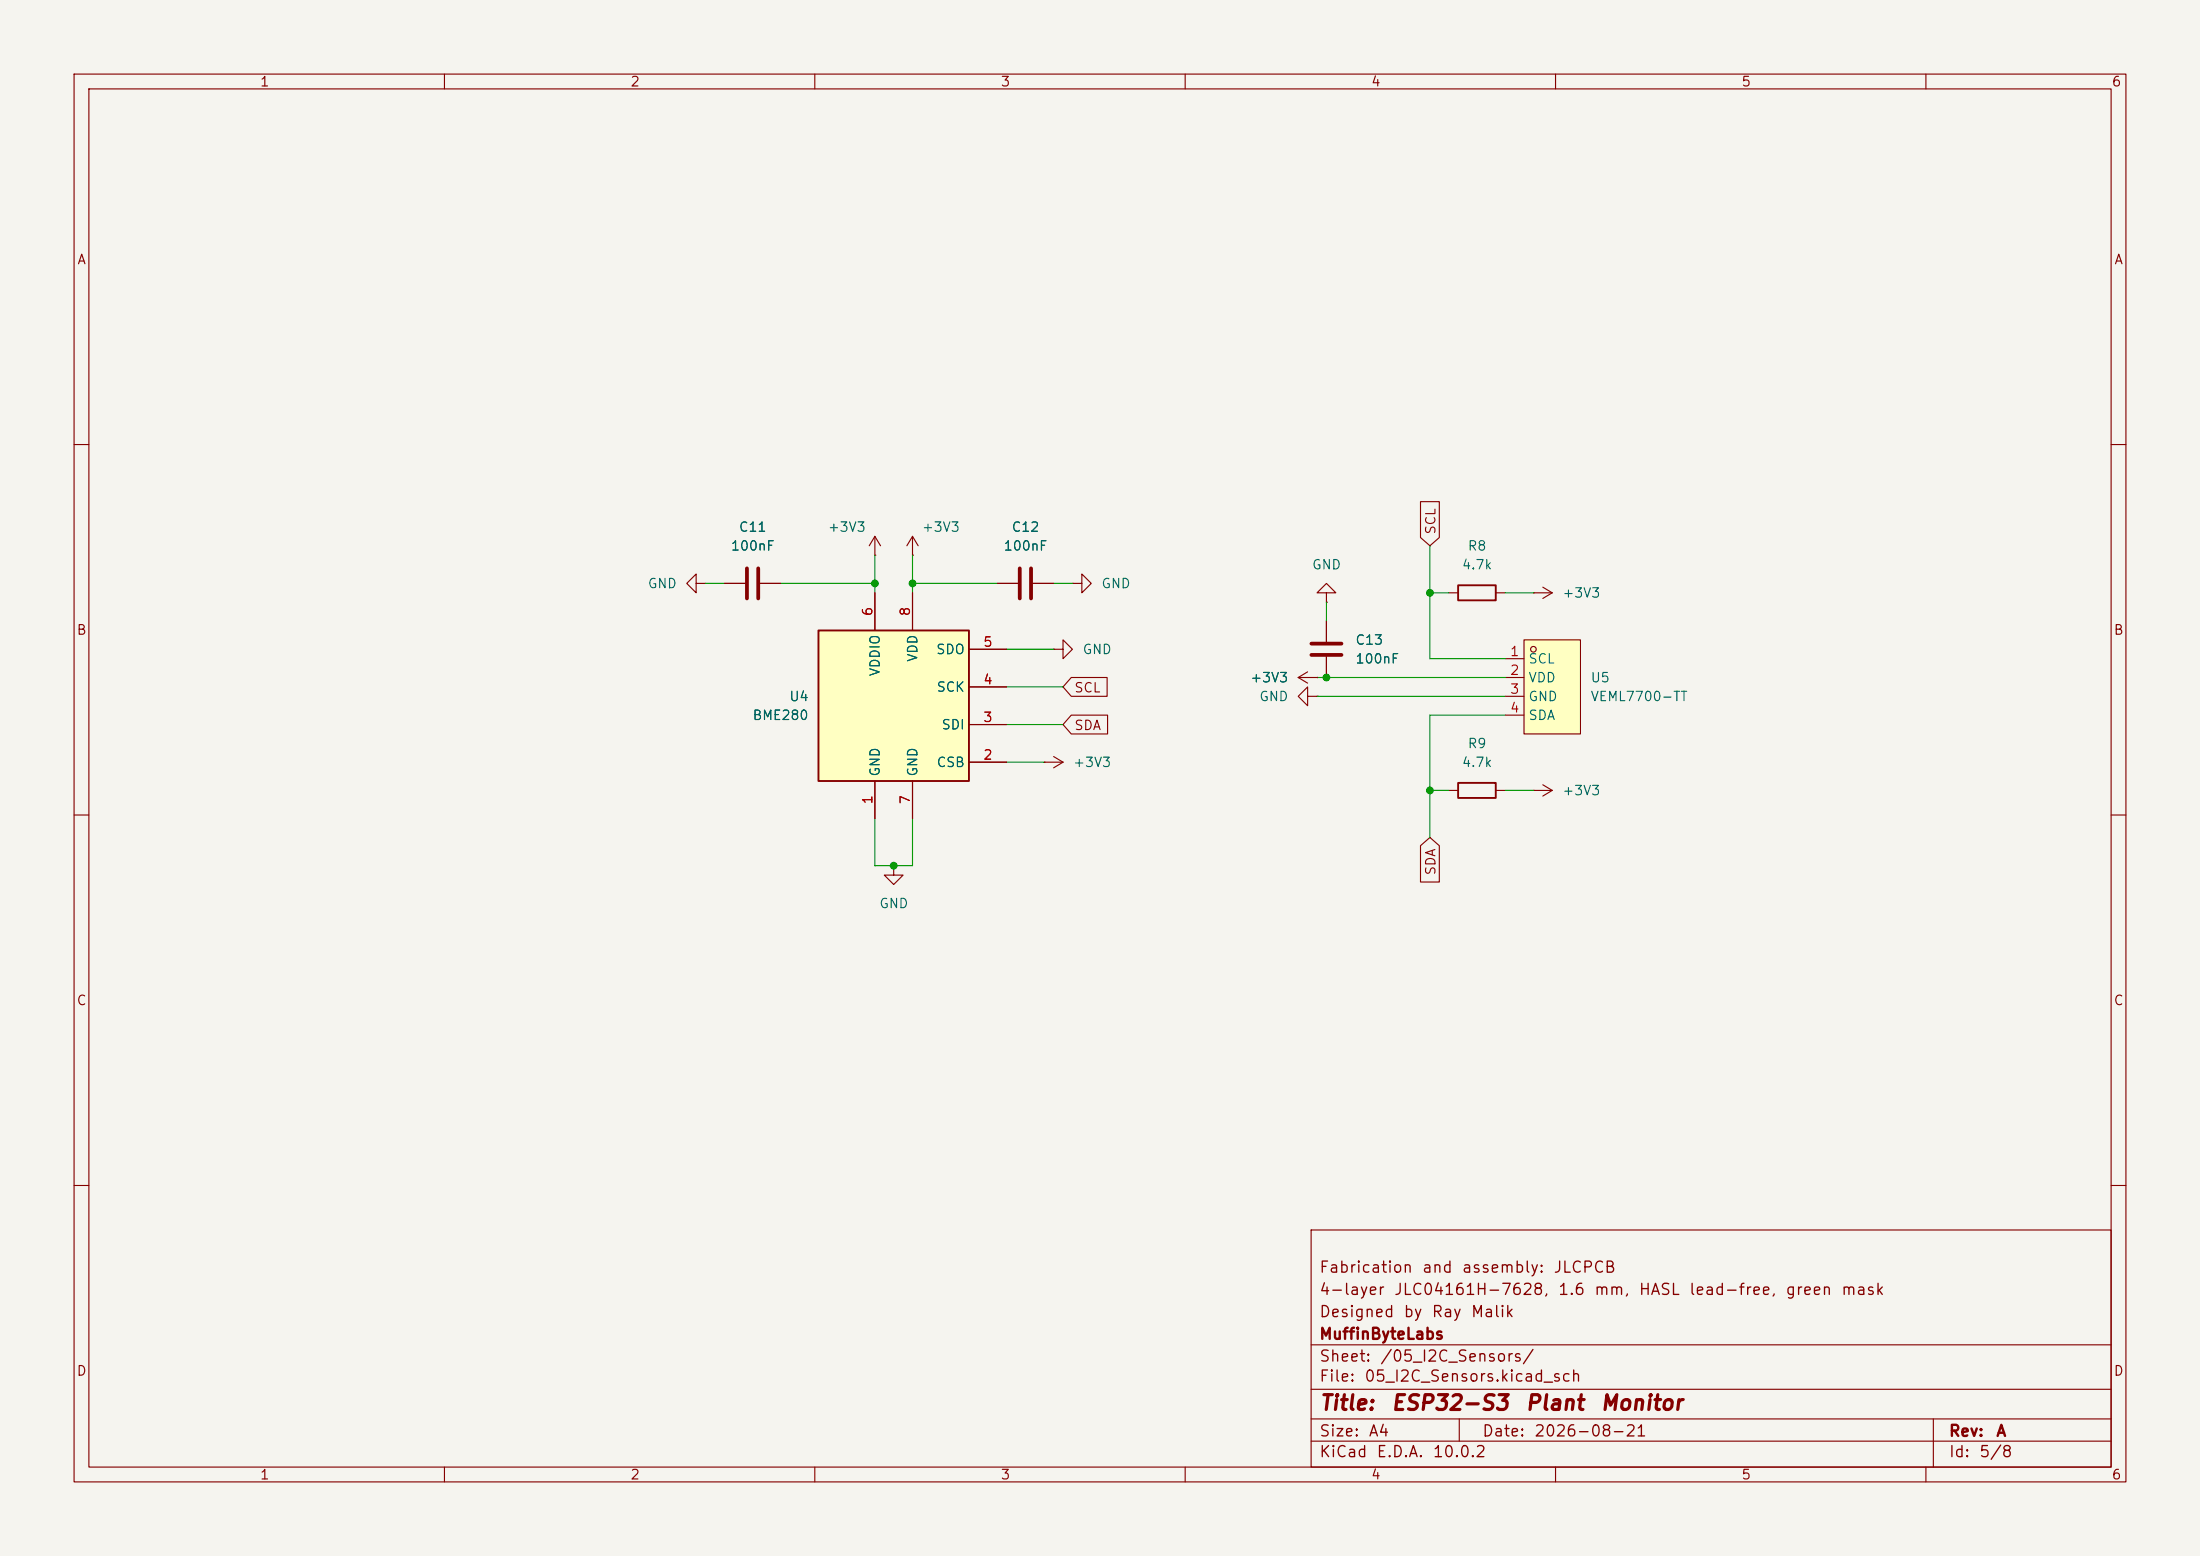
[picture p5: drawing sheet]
(kicad_sch
 (version 20260306)
 (generator "eeschema")
 (generator_version "10.0")
 (paper "A4")
 (title_block
  (title "ESP32-S3 Plant Monitor")
  (date "2026-08-21")
  (rev "A")
  (company "MuffinByteLabs")
  (comment 1 "Designed by Ray Malik")
  (comment 2 "4-layer JLC04161H-7628, 1.6 mm, HASL lead-free, green mask")
  (comment 3 "Fabrication and assembly: JLCPCB"))
 (lib_symbols
  (symbol "Device:C"
   (pin_numbers (hide yes))
   (pin_names
    (offset 0.254)) (exclude_from_sim no) (in_bom yes) (on_board yes)
   (in_pos_files yes)
   (duplicate_pin_numbers_are_jumpers no)
   (property "Reference" "C" (at 0.635 2.54 0) (show_name no) (do_not_autoplace no) (effects (font (size 1.27 1.27)) (justify left)))
   (property "Value" "C" (at 0.635 -2.54 0) (show_name no) (do_not_autoplace no) (effects (font (size 1.27 1.27)) (justify left)))
   (property "Footprint" "" (at 0.9652 -3.81 0) (show_name no) (do_not_autoplace no) (hide yes) (effects (font (size 1.27 1.27))))
   (property "Datasheet" "" (at 0 0 0) (show_name no) (do_not_autoplace no) (hide yes) (effects (font (size 1.27 1.27))))
   (property "Description" "Unpolarized capacitor" (at 0 0 0) (show_name no) (do_not_autoplace no) (hide yes) (effects (font (size 1.27 1.27))))
   (symbol "C_0_1"
    (polyline (pts (xy -2.032 0.762) (xy 2.032 0.762)) (stroke (width 0.508) (type default)) (fill (type none)))
    (polyline (pts (xy -2.032 -0.762) (xy 2.032 -0.762)) (stroke (width 0.508) (type default)) (fill (type none))))
   (symbol "C_1_1"
    (pin passive line (at 0 3.81 270) (length 2.794) (name "" (effects (font (size 1.27 1.27)))) (number "1" (effects (font (size 1.27 1.27)))))
    (pin passive line (at 0 -3.81 90) (length 2.794) (name "" (effects (font (size 1.27 1.27)))) (number "2" (effects (font (size 1.27 1.27))))))
   (embedded_fonts no))
  (symbol "Device:R"
   (pin_numbers (hide yes))
   (pin_names
    (offset 0)) (exclude_from_sim no) (in_bom yes) (on_board yes)
   (in_pos_files yes)
   (duplicate_pin_numbers_are_jumpers no)
   (property "Reference" "R" (at 2.032 0 90) (show_name no) (do_not_autoplace no) (effects (font (size 1.27 1.27))))
   (property "Value" "R" (at 0 0 90) (show_name no) (do_not_autoplace no) (effects (font (size 1.27 1.27))))
   (property "Footprint" "" (at -1.778 0 90) (show_name no) (do_not_autoplace no) (hide yes) (effects (font (size 1.27 1.27))))
   (property "Datasheet" "" (at 0 0 0) (show_name no) (do_not_autoplace no) (hide yes) (effects (font (size 1.27 1.27))))
   (property "Description" "Resistor" (at 0 0 0) (show_name no) (do_not_autoplace no) (hide yes) (effects (font (size 1.27 1.27))))
   (symbol "R_0_1"
    (rectangle (start -1.016 -2.54) (end 1.016 2.54) (stroke (width 0.254) (type default)) (fill (type none))))
   (symbol "R_1_1"
    (pin passive line (at 0 3.81 270) (length 1.27) (name "" (effects (font (size 1.27 1.27)))) (number "1" (effects (font (size 1.27 1.27)))))
    (pin passive line (at 0 -3.81 90) (length 1.27) (name "" (effects (font (size 1.27 1.27)))) (number "2" (effects (font (size 1.27 1.27))))))
   (embedded_fonts no))
  (symbol "PlantMonitor_JLC:VEML7700-TT" (exclude_from_sim no) (in_bom yes) (on_board yes)
   (in_pos_files yes)
   (duplicate_pin_numbers_are_jumpers no)
   (property "Reference" "U6" (at 6.35 1.2701 0) (show_name no) (do_not_autoplace no) (effects (font (size 1.27 1.27)) (justify left)))
   (property "Value" "VEML7700-TT" (at 6.35 -1.2699 0) (show_name no) (do_not_autoplace no) (effects (font (size 1.27 1.27)) (justify left)))
   (property "Footprint" "PlantMonitor_JLC:SENSOR-SMD_EML7700-TT" (at 0 -11.43 0) (show_name no) (do_not_autoplace no) (hide yes) (effects (font (size 1.27 1.27))))
   (property "Datasheet" "https://www.lcsc.com/datasheet/C1850416.pdf" (at 0 -13.97 0) (show_name no) (do_not_autoplace no) (hide yes) (effects (font (size 1.27 1.27))))
   (property "Description" "" (at 0 0 0) (show_name no) (do_not_autoplace no) (hide yes) (effects (font (size 1.27 1.27))))
   (property "Manufacturer" "VISHAY(威世)" (at 0 -16.51 0) (show_name no) (do_not_autoplace no) (hide yes) (effects (font (size 1.27 1.27))))
   (property "MPN" "VEML7700-TT" (at 0 -19.05 0) (show_name no) (do_not_autoplace no) (hide yes) (effects (font (size 1.27 1.27))))
   (property "LCSC Part" "C1850416" (at 0 -21.59 0) (show_name no) (do_not_autoplace no) (hide yes) (effects (font (size 1.27 1.27))))
   (symbol "VEML7700-TT_0_1"
    (rectangle (start -2.54 6.35) (end 5.08 -6.35) (stroke (width 0) (type default)) (fill (type background)))
    (circle (center -1.27 5.08) (radius 0.38) (stroke (width 0) (type default)) (fill (type none)))
    (pin bidirectional line (at -5.08 3.81 0) (length 2.54) (name "SCL" (effects (font (size 1.27 1.27)))) (number "1" (effects (font (size 1.27 1.27)))))
    (pin input line (at -5.08 1.27 0) (length 2.54) (name "VDD" (effects (font (size 1.27 1.27)))) (number "2" (effects (font (size 1.27 1.27)))))
    (pin input line (at -5.08 -1.27 0) (length 2.54) (name "GND" (effects (font (size 1.27 1.27)))) (number "3" (effects (font (size 1.27 1.27)))))
    (pin bidirectional line (at -5.08 -3.81 0) (length 2.54) (name "SDA" (effects (font (size 1.27 1.27)))) (number "4" (effects (font (size 1.27 1.27))))))
   (embedded_fonts no))
  (symbol "Sensor:BME280" (exclude_from_sim no) (in_bom yes) (on_board yes)
   (in_pos_files yes)
   (duplicate_pin_numbers_are_jumpers no)
   (property "Reference" "U" (at -8.89 11.43 0) (show_name no) (do_not_autoplace no) (effects (font (size 1.27 1.27))))
   (property "Value" "BME280" (at 7.62 11.43 0) (show_name no) (do_not_autoplace no) (effects (font (size 1.27 1.27))))
   (property "Footprint" "Package_LGA:Bosch_LGA-8_2.5x2.5mm_P0.65mm_ClockwisePinNumbering" (at 38.1 -11.43 0) (show_name no) (do_not_autoplace no) (hide yes) (effects (font (size 1.27 1.27))))
   (property "Datasheet" "https://www.bosch-sensortec.com/media/boschsensortec/downloads/datasheets/bst-bme280-ds002.pdf" (at 0 -5.08 0) (show_name no) (do_not_autoplace no) (hide yes) (effects (font (size 1.27 1.27))))
   (property "Description" "3-in-1 sensor, humidity, pressure, temperature, I2C and SPI interface, 1.71-3.6V, LGA-8" (at 0 0 0) (show_name no) (do_not_autoplace no) (hide yes) (effects (font (size 1.27 1.27))))
   (symbol "BME280_0_1"
    (rectangle (start -10.16 10.16) (end 10.16 -10.16) (stroke (width 0.254) (type default)) (fill (type background))))
   (symbol "BME280_1_1"
    (pin power_in line (at -2.54 -15.24 90) (length 5.08) (name "GND" (effects (font (size 1.27 1.27)))) (number "1" (effects (font (size 1.27 1.27)))))
    (pin input line (at 15.24 -7.62 180) (length 5.08) (name "CSB" (effects (font (size 1.27 1.27)))) (number "2" (effects (font (size 1.27 1.27)))))
    (pin bidirectional line (at 15.24 -2.54 180) (length 5.08) (name "SDI" (effects (font (size 1.27 1.27)))) (number "3" (effects (font (size 1.27 1.27)))))
    (pin input line (at 15.24 2.54 180) (length 5.08) (name "SCK" (effects (font (size 1.27 1.27)))) (number "4" (effects (font (size 1.27 1.27)))))
    (pin bidirectional line (at 15.24 7.62 180) (length 5.08) (name "SDO" (effects (font (size 1.27 1.27)))) (number "5" (effects (font (size 1.27 1.27)))))
    (pin power_in line (at -2.54 15.24 270) (length 5.08) (name "VDDIO" (effects (font (size 1.27 1.27)))) (number "6" (effects (font (size 1.27 1.27)))))
    (pin power_in line (at 2.54 -15.24 90) (length 5.08) (name "GND" (effects (font (size 1.27 1.27)))) (number "7" (effects (font (size 1.27 1.27)))))
    (pin power_in line (at 2.54 15.24 270) (length 5.08) (name "VDD" (effects (font (size 1.27 1.27)))) (number "8" (effects (font (size 1.27 1.27))))))
   (embedded_fonts no))
  (symbol "power:+3V3"
   (power global)
   (pin_numbers (hide yes))
   (pin_names
    (offset 0) (hide yes)) (exclude_from_sim no) (in_bom yes) (on_board yes)
   (in_pos_files yes)
   (duplicate_pin_numbers_are_jumpers no)
   (property "Reference" "#PWR" (at 0 -3.81 0) (show_name no) (do_not_autoplace no) (hide yes) (effects (font (size 1.27 1.27))))
   (property "Value" "+3V3" (at 0 3.556 0) (show_name no) (do_not_autoplace no) (effects (font (size 1.27 1.27))))
   (property "Footprint" "" (at 0 0 0) (show_name no) (do_not_autoplace no) (hide yes) (effects (font (size 1.27 1.27))))
   (property "Datasheet" "" (at 0 0 0) (show_name no) (do_not_autoplace no) (hide yes) (effects (font (size 1.27 1.27))))
   (property "Description" "Power symbol creates a global label with name \"+3V3\"" (at 0 0 0) (show_name no) (do_not_autoplace no) (hide yes) (effects (font (size 1.27 1.27))))
   (symbol "+3V3_0_1"
    (polyline (pts (xy -0.762 1.27) (xy 0 2.54)) (stroke (width 0) (type default)) (fill (type none)))
    (polyline (pts (xy 0 2.54) (xy 0.762 1.27)) (stroke (width 0) (type default)) (fill (type none)))
    (polyline (pts (xy 0 0) (xy 0 2.54)) (stroke (width 0) (type default)) (fill (type none))))
   (symbol "+3V3_1_1"
    (pin power_in line (at 0 0 90) (length 0) (name "" (effects (font (size 1.27 1.27)))) (number "1" (effects (font (size 1.27 1.27))))))
   (embedded_fonts no))
  (symbol "power:GND"
   (power global)
   (pin_numbers (hide yes))
   (pin_names
    (offset 0) (hide yes)) (exclude_from_sim no) (in_bom yes) (on_board yes)
   (in_pos_files yes)
   (duplicate_pin_numbers_are_jumpers no)
   (property "Reference" "#PWR" (at 0 -6.35 0) (show_name no) (do_not_autoplace no) (hide yes) (effects (font (size 1.27 1.27))))
   (property "Value" "GND" (at 0 -3.81 0) (show_name no) (do_not_autoplace no) (effects (font (size 1.27 1.27))))
   (property "Footprint" "" (at 0 0 0) (show_name no) (do_not_autoplace no) (hide yes) (effects (font (size 1.27 1.27))))
   (property "Datasheet" "" (at 0 0 0) (show_name no) (do_not_autoplace no) (hide yes) (effects (font (size 1.27 1.27))))
   (property "Description" "Power symbol creates a global label with name \"GND\" , ground" (at 0 0 0) (show_name no) (do_not_autoplace no) (hide yes) (effects (font (size 1.27 1.27))))
   (symbol "GND_0_1"
    (polyline (pts (xy 0 0) (xy 0 -1.27) (xy 1.27 -1.27) (xy 0 -2.54) (xy -1.27 -1.27) (xy 0 -1.27)) (stroke (width 0) (type default)) (fill (type none))))
   (symbol "GND_1_1"
    (pin power_in line (at 0 0 270) (length 0) (name "" (effects (font (size 1.27 1.27)))) (number "1" (effects (font (size 1.27 1.27))))))
   (embedded_fonts no)))
 (junction
  (at 120.65 116.84)
  (diameter 0)
  (color 0 0 0 0))
 (junction
  (at 118.11 78.74)
  (diameter 0)
  (color 0 0 0 0))
 (junction
  (at 193.04 106.68)
  (diameter 0)
  (color 0 0 0 0))
 (junction
  (at 179.07 91.44)
  (diameter 0)
  (color 0 0 0 0))
 (junction
  (at 193.04 80.01)
  (diameter 0)
  (color 0 0 0 0))
 (junction
  (at 123.19 78.74)
  (diameter 0)
  (color 0 0 0 0))
 (wire
  (pts (xy 123.19 110.49) (xy 123.19 116.84))
  (stroke (width 0) (type default)))
 (wire
  (pts (xy 179.07 91.44) (xy 203.2 91.44))
  (stroke (width 0) (type default)))
 (wire
  (pts (xy 118.11 116.84) (xy 120.65 116.84))
  (stroke (width 0) (type default)))
 (wire
  (pts (xy 203.2 106.68) (xy 207.01 106.68))
  (stroke (width 0) (type default)))
 (wire
  (pts (xy 118.11 110.49) (xy 118.11 116.84))
  (stroke (width 0) (type default)))
 (wire
  (pts (xy 203.2 80.01) (xy 207.01 80.01))
  (stroke (width 0) (type default)))
 (wire
  (pts (xy 135.89 97.79) (xy 143.51 97.79))
  (stroke (width 0) (type default)))
 (wire
  (pts (xy 118.11 80.01) (xy 118.11 78.74))
  (stroke (width 0) (type default)))
 (wire
  (pts (xy 193.04 106.68) (xy 195.58 106.68))
  (stroke (width 0) (type default)))
 (wire
  (pts (xy 203.2 88.9) (xy 193.04 88.9))
  (stroke (width 0) (type default)))
 (wire
  (pts (xy 135.89 92.71) (xy 143.51 92.71))
  (stroke (width 0) (type default)))
 (wire
  (pts (xy 179.07 81.28) (xy 179.07 83.82))
  (stroke (width 0) (type default)))
 (wire
  (pts (xy 123.19 78.74) (xy 123.19 74.93))
  (stroke (width 0) (type default)))
 (wire
  (pts (xy 123.19 80.01) (xy 123.19 78.74))
  (stroke (width 0) (type default)))
 (wire
  (pts (xy 193.04 80.01) (xy 195.58 80.01))
  (stroke (width 0) (type default)))
 (wire
  (pts (xy 105.41 78.74) (xy 118.11 78.74))
  (stroke (width 0) (type default)))
 (wire
  (pts (xy 134.62 78.74) (xy 123.19 78.74))
  (stroke (width 0) (type default)))
 (wire
  (pts (xy 193.04 73.66) (xy 193.04 80.01))
  (stroke (width 0) (type default)))
 (wire
  (pts (xy 193.04 96.52) (xy 193.04 106.68))
  (stroke (width 0) (type default)))
 (wire
  (pts (xy 177.8 91.44) (xy 179.07 91.44))
  (stroke (width 0) (type default)))
 (wire
  (pts (xy 120.65 116.84) (xy 123.19 116.84))
  (stroke (width 0) (type default)))
 (wire
  (pts (xy 177.8 93.98) (xy 203.2 93.98))
  (stroke (width 0) (type default)))
 (wire
  (pts (xy 95.25 78.74) (xy 97.79 78.74))
  (stroke (width 0) (type default)))
 (wire
  (pts (xy 135.89 102.87) (xy 140.97 102.87))
  (stroke (width 0) (type default)))
 (wire
  (pts (xy 193.04 80.01) (xy 193.04 88.9))
  (stroke (width 0) (type default)))
 (wire
  (pts (xy 144.78 78.74) (xy 142.24 78.74))
  (stroke (width 0) (type default)))
 (wire
  (pts (xy 135.89 87.63) (xy 142.24 87.63))
  (stroke (width 0) (type default)))
 (wire
  (pts (xy 118.11 78.74) (xy 118.11 74.93))
  (stroke (width 0) (type default)))
 (wire
  (pts (xy 193.04 106.68) (xy 193.04 113.03))
  (stroke (width 0) (type default)))
 (wire
  (pts (xy 203.2 96.52) (xy 193.04 96.52))
  (stroke (width 0) (type default)))
 (global_label "SDA"
  (shape input)
  (at 193.04 113.03 270)
  (fields_autoplaced yes)
  (effects (font (size 1.27 1.27)) (justify right))
  (property "Intersheetrefs" "${INTERSHEET_REFS}" (at 193.04 119.5833 90) (hide yes) (show_name no) (do_not_autoplace no) (effects (font (size 1.27 1.27)) (justify right))))
 (global_label "SDA"
  (shape input)
  (at 143.51 97.79 0)
  (fields_autoplaced yes)
  (effects (font (size 1.27 1.27)) (justify left))
  (property "Intersheetrefs" "${INTERSHEET_REFS}" (at 150.0633 97.79 0) (hide yes) (show_name no) (do_not_autoplace no) (effects (font (size 1.27 1.27)) (justify left))))
 (global_label "SCL"
  (shape input)
  (at 143.51 92.71 0)
  (fields_autoplaced yes)
  (effects (font (size 1.27 1.27)) (justify left))
  (property "Intersheetrefs" "${INTERSHEET_REFS}" (at 150.0028 92.71 0) (hide yes) (show_name no) (do_not_autoplace no) (effects (font (size 1.27 1.27)) (justify left))))
 (global_label "SCL"
  (shape input)
  (at 193.04 73.66 90)
  (fields_autoplaced yes)
  (effects (font (size 1.27 1.27)) (justify left))
  (property "Intersheetrefs" "${INTERSHEET_REFS}" (at 193.04 67.1672 90) (hide yes) (show_name no) (do_not_autoplace no) (effects (font (size 1.27 1.27)) (justify left))))
 (symbol
  (lib_id "power:GND")
  (at 95.25 78.74 270)
  (unit 1)
  (body_style 1)
  (exclude_from_sim no)
  (in_bom yes)
  (on_board yes)
  (in_pos_files yes)
  (dnp no)
  (fields_autoplaced yes)
  (property "Reference" "#PWR023" (at 88.9 78.74 0) (hide yes) (show_name no) (do_not_autoplace no) (effects (font (size 1.27 1.27))))
  (property "Value" "GND" (at 91.44 78.7399 90) (show_name no) (do_not_autoplace no) (effects (font (size 1.27 1.27)) (justify right)))
  (property "Footprint" "" (at 95.25 78.74 0) (hide yes) (show_name no) (do_not_autoplace no) (effects (font (size 1.27 1.27))))
  (property "Datasheet" "" (at 95.25 78.74 0) (hide yes) (show_name no) (do_not_autoplace no) (effects (font (size 1.27 1.27))))
  (property "Description" "Power symbol creates a global label with name \"GND\" , ground" (at 95.25 78.74 0) (hide yes) (show_name no) (do_not_autoplace no) (effects (font (size 1.27 1.27))))
  (pin "1"))
 (symbol
  (lib_id "power:+3V3")
  (at 123.19 74.93 0)
  (unit 1)
  (body_style 1)
  (exclude_from_sim no)
  (in_bom yes)
  (on_board yes)
  (in_pos_files yes)
  (dnp no)
  (property "Reference" "#PWR026" (at 123.19 78.74 0) (hide yes) (show_name no) (do_not_autoplace no) (effects (font (size 1.27 1.27))))
  (property "Value" "+3V3" (at 127 71.12 0) (show_name no) (do_not_autoplace no) (effects (font (size 1.27 1.27))))
  (property "Footprint" "" (at 123.19 74.93 0) (hide yes) (show_name no) (do_not_autoplace no) (effects (font (size 1.27 1.27))))
  (property "Datasheet" "" (at 123.19 74.93 0) (hide yes) (show_name no) (do_not_autoplace no) (effects (font (size 1.27 1.27))))
  (property "Description" "Power symbol creates a global label with name \"+3V3\"" (at 123.19 74.93 0) (hide yes) (show_name no) (do_not_autoplace no) (effects (font (size 1.27 1.27))))
  (pin "1"))
 (symbol
  (lib_id "power:GND")
  (at 177.8 93.98 270)
  (unit 1)
  (body_style 1)
  (exclude_from_sim no)
  (in_bom yes)
  (on_board yes)
  (in_pos_files yes)
  (dnp no)
  (fields_autoplaced yes)
  (property "Reference" "#PWR031" (at 171.45 93.98 0) (hide yes) (show_name no) (do_not_autoplace no) (effects (font (size 1.27 1.27))))
  (property "Value" "GND" (at 173.99 93.9799 90) (show_name no) (do_not_autoplace no) (effects (font (size 1.27 1.27)) (justify right)))
  (property "Footprint" "" (at 177.8 93.98 0) (hide yes) (show_name no) (do_not_autoplace no) (effects (font (size 1.27 1.27))))
  (property "Datasheet" "" (at 177.8 93.98 0) (hide yes) (show_name no) (do_not_autoplace no) (effects (font (size 1.27 1.27))))
  (property "Description" "Power symbol creates a global label with name \"GND\" , ground" (at 177.8 93.98 0) (hide yes) (show_name no) (do_not_autoplace no) (effects (font (size 1.27 1.27))))
  (pin "1"))
 (symbol
  (lib_id "Device:R")
  (at 199.39 106.68 90)
  (unit 1)
  (body_style 1)
  (exclude_from_sim no)
  (in_bom yes)
  (on_board yes)
  (in_pos_files yes)
  (dnp no)
  (fields_autoplaced yes)
  (property "Reference" "R9" (at 199.39 100.33 90) (show_name no) (do_not_autoplace no) (effects (font (size 1.27 1.27))))
  (property "Value" "4.7k" (at 199.39 102.87 90) (show_name no) (do_not_autoplace no) (effects (font (size 1.27 1.27))))
  (property "Footprint" "Resistor_SMD:R_0603_1608Metric" (at 199.39 108.458 90) (hide yes) (show_name no) (do_not_autoplace no) (effects (font (size 1.27 1.27))))
  (property "Datasheet" "" (at 199.39 106.68 0) (hide yes) (show_name no) (do_not_autoplace no) (effects (font (size 1.27 1.27))))
  (property "Description" "Resistor" (at 199.39 106.68 0) (hide yes) (show_name no) (do_not_autoplace no) (effects (font (size 1.27 1.27))))
  (property "LCSC Part" "C23162" (at 199.39 106.68 90) (hide yes) (show_name no) (do_not_autoplace no) (effects (font (size 1.27 1.27))))
  (pin "2")
  (pin "1"))
 (symbol
  (lib_id "Device:C")
  (at 101.6 78.74 90)
  (unit 1)
  (body_style 1)
  (exclude_from_sim no)
  (in_bom yes)
  (on_board yes)
  (in_pos_files yes)
  (dnp no)
  (fields_autoplaced yes)
  (property "Reference" "C11" (at 101.6 71.12 90) (show_name no) (do_not_autoplace no) (effects (font (size 1.27 1.27))))
  (property "Value" "100nF" (at 101.6 73.66 90) (show_name no) (do_not_autoplace no) (effects (font (size 1.27 1.27))))
  (property "Footprint" "Capacitor_SMD:C_0603_1608Metric" (at 105.41 77.7748 0) (hide yes) (show_name no) (do_not_autoplace no) (effects (font (size 1.27 1.27))))
  (property "Datasheet" "" (at 101.6 78.74 0) (hide yes) (show_name no) (do_not_autoplace no) (effects (font (size 1.27 1.27))))
  (property "Description" "Unpolarized capacitor" (at 101.6 78.74 0) (hide yes) (show_name no) (do_not_autoplace no) (effects (font (size 1.27 1.27))))
  (property "LCSC Part" "C14663" (at 101.6 78.74 90) (hide yes) (show_name no) (do_not_autoplace no) (effects (font (size 1.27 1.27))))
  (pin "2")
  (pin "1"))
 (symbol
  (lib_id "power:+3V3")
  (at 140.97 102.87 270)
  (unit 1)
  (body_style 1)
  (exclude_from_sim no)
  (in_bom yes)
  (on_board yes)
  (in_pos_files yes)
  (dnp no)
  (fields_autoplaced yes)
  (property "Reference" "#PWR027" (at 137.16 102.87 0) (hide yes) (show_name no) (do_not_autoplace no) (effects (font (size 1.27 1.27))))
  (property "Value" "+3V3" (at 144.78 102.8699 90) (show_name no) (do_not_autoplace no) (effects (font (size 1.27 1.27)) (justify left)))
  (property "Footprint" "" (at 140.97 102.87 0) (hide yes) (show_name no) (do_not_autoplace no) (effects (font (size 1.27 1.27))))
  (property "Datasheet" "" (at 140.97 102.87 0) (hide yes) (show_name no) (do_not_autoplace no) (effects (font (size 1.27 1.27))))
  (property "Description" "Power symbol creates a global label with name \"+3V3\"" (at 140.97 102.87 0) (hide yes) (show_name no) (do_not_autoplace no) (effects (font (size 1.27 1.27))))
  (pin "1"))
 (symbol
  (lib_id "PlantMonitor_JLC:VEML7700-TT")
  (at 208.28 92.71 0)
  (unit 1)
  (body_style 1)
  (exclude_from_sim no)
  (in_bom yes)
  (on_board yes)
  (in_pos_files yes)
  (dnp no)
  (fields_autoplaced yes)
  (property "Reference" "U5" (at 214.63 91.4399 0) (show_name no) (do_not_autoplace no) (effects (font (size 1.27 1.27)) (justify left)))
  (property "Value" "VEML7700-TT" (at 214.63 93.9799 0) (show_name no) (do_not_autoplace no) (effects (font (size 1.27 1.27)) (justify left)))
  (property "Footprint" "PlantMonitor_JLC:SENSOR-SMD_EML7700-TT" (at 208.28 104.14 0) (hide yes) (show_name no) (do_not_autoplace no) (effects (font (size 1.27 1.27))))
  (property "Datasheet" "https://www.lcsc.com/datasheet/C1850416.pdf" (at 208.28 106.68 0) (hide yes) (show_name no) (do_not_autoplace no) (effects (font (size 1.27 1.27))))
  (property "Description" "" (at 208.28 92.71 0) (hide yes) (show_name no) (do_not_autoplace no) (effects (font (size 1.27 1.27))))
  (property "Manufacturer" "VISHAY(威世)" (at 208.28 109.22 0) (hide yes) (show_name no) (do_not_autoplace no) (effects (font (size 1.27 1.27))))
  (property "MPN" "VEML7700-TT" (at 208.28 111.76 0) (hide yes) (show_name no) (do_not_autoplace no) (effects (font (size 1.27 1.27))))
  (property "LCSC Part" "C1850416" (at 208.28 114.3 0) (hide yes) (show_name no) (do_not_autoplace no) (effects (font (size 1.27 1.27))))
  (pin "3")
  (pin "2")
  (pin "1")
  (pin "4"))
 (symbol
  (lib_id "power:GND")
  (at 144.78 78.74 90)
  (unit 1)
  (body_style 1)
  (exclude_from_sim no)
  (in_bom yes)
  (on_board yes)
  (in_pos_files yes)
  (dnp no)
  (fields_autoplaced yes)
  (property "Reference" "#PWR029" (at 151.13 78.74 0) (hide yes) (show_name no) (do_not_autoplace no) (effects (font (size 1.27 1.27))))
  (property "Value" "GND" (at 148.59 78.7401 90) (show_name no) (do_not_autoplace no) (effects (font (size 1.27 1.27)) (justify right)))
  (property "Footprint" "" (at 144.78 78.74 0) (hide yes) (show_name no) (do_not_autoplace no) (effects (font (size 1.27 1.27))))
  (property "Datasheet" "" (at 144.78 78.74 0) (hide yes) (show_name no) (do_not_autoplace no) (effects (font (size 1.27 1.27))))
  (property "Description" "Power symbol creates a global label with name \"GND\" , ground" (at 144.78 78.74 0) (hide yes) (show_name no) (do_not_autoplace no) (effects (font (size 1.27 1.27))))
  (pin "1"))
 (symbol
  (lib_id "power:+3V3")
  (at 118.11 74.93 0)
  (unit 1)
  (body_style 1)
  (exclude_from_sim no)
  (in_bom yes)
  (on_board yes)
  (in_pos_files yes)
  (dnp no)
  (property "Reference" "#PWR024" (at 118.11 78.74 0) (hide yes) (show_name no) (do_not_autoplace no) (effects (font (size 1.27 1.27))))
  (property "Value" "+3V3" (at 114.3 71.12 0) (show_name no) (do_not_autoplace no) (effects (font (size 1.27 1.27))))
  (property "Footprint" "" (at 118.11 74.93 0) (hide yes) (show_name no) (do_not_autoplace no) (effects (font (size 1.27 1.27))))
  (property "Datasheet" "" (at 118.11 74.93 0) (hide yes) (show_name no) (do_not_autoplace no) (effects (font (size 1.27 1.27))))
  (property "Description" "Power symbol creates a global label with name \"+3V3\"" (at 118.11 74.93 0) (hide yes) (show_name no) (do_not_autoplace no) (effects (font (size 1.27 1.27))))
  (pin "1"))
 (symbol
  (lib_id "power:+3V3")
  (at 207.01 106.68 270)
  (unit 1)
  (body_style 1)
  (exclude_from_sim no)
  (in_bom yes)
  (on_board yes)
  (in_pos_files yes)
  (dnp no)
  (fields_autoplaced yes)
  (property "Reference" "#PWR034" (at 203.2 106.68 0) (hide yes) (show_name no) (do_not_autoplace no) (effects (font (size 1.27 1.27))))
  (property "Value" "+3V3" (at 210.82 106.6799 90) (show_name no) (do_not_autoplace no) (effects (font (size 1.27 1.27)) (justify left)))
  (property "Footprint" "" (at 207.01 106.68 0) (hide yes) (show_name no) (do_not_autoplace no) (effects (font (size 1.27 1.27))))
  (property "Datasheet" "" (at 207.01 106.68 0) (hide yes) (show_name no) (do_not_autoplace no) (effects (font (size 1.27 1.27))))
  (property "Description" "Power symbol creates a global label with name \"+3V3\"" (at 207.01 106.68 0) (hide yes) (show_name no) (do_not_autoplace no) (effects (font (size 1.27 1.27))))
  (pin "1"))
 (symbol
  (lib_id "power:+3V3")
  (at 177.8 91.44 90)
  (unit 1)
  (body_style 1)
  (exclude_from_sim no)
  (in_bom yes)
  (on_board yes)
  (in_pos_files yes)
  (dnp no)
  (fields_autoplaced yes)
  (property "Reference" "#PWR030" (at 181.61 91.44 0) (hide yes) (show_name no) (do_not_autoplace no) (effects (font (size 1.27 1.27))))
  (property "Value" "+3V3" (at 173.99 91.4399 90) (show_name no) (do_not_autoplace no) (effects (font (size 1.27 1.27)) (justify left)))
  (property "Footprint" "" (at 177.8 91.44 0) (hide yes) (show_name no) (do_not_autoplace no) (effects (font (size 1.27 1.27))))
  (property "Datasheet" "" (at 177.8 91.44 0) (hide yes) (show_name no) (do_not_autoplace no) (effects (font (size 1.27 1.27))))
  (property "Description" "Power symbol creates a global label with name \"+3V3\"" (at 177.8 91.44 0) (hide yes) (show_name no) (do_not_autoplace no) (effects (font (size 1.27 1.27))))
  (pin "1"))
 (symbol
  (lib_id "Sensor:BME280")
  (at 120.65 95.25 0)
  (unit 1)
  (body_style 1)
  (exclude_from_sim no)
  (in_bom yes)
  (on_board yes)
  (in_pos_files yes)
  (dnp no)
  (fields_autoplaced yes)
  (property "Reference" "U4" (at 109.22 93.9799 0) (show_name no) (do_not_autoplace no) (effects (font (size 1.27 1.27)) (justify right)))
  (property "Value" "BME280" (at 109.22 96.5199 0) (show_name no) (do_not_autoplace no) (effects (font (size 1.27 1.27)) (justify right)))
  (property "Footprint" "Package_LGA:Bosch_LGA-8_2.5x2.5mm_P0.65mm_ClockwisePinNumbering" (at 158.75 106.68 0) (hide yes) (show_name no) (do_not_autoplace no) (effects (font (size 1.27 1.27))))
  (property "Datasheet" "https://www.bosch-sensortec.com/media/boschsensortec/downloads/datasheets/bst-bme280-ds002.pdf" (at 120.65 100.33 0) (hide yes) (show_name no) (do_not_autoplace no) (effects (font (size 1.27 1.27))))
  (property "Description" "3-in-1 sensor, humidity, pressure, temperature, I2C and SPI interface, 1.71-3.6V, LGA-8" (at 120.65 95.25 0) (hide yes) (show_name no) (do_not_autoplace no) (effects (font (size 1.27 1.27))))
  (property "LCSC Part" "C92489" (at 120.65 95.25 0) (hide yes) (show_name no) (do_not_autoplace no) (effects (font (size 1.27 1.27))))
  (pin "2")
  (pin "4")
  (pin "8")
  (pin "7")
  (pin "3")
  (pin "1")
  (pin "5")
  (pin "6"))
 (symbol
  (lib_id "power:+3V3")
  (at 207.01 80.01 270)
  (unit 1)
  (body_style 1)
  (exclude_from_sim no)
  (in_bom yes)
  (on_board yes)
  (in_pos_files yes)
  (dnp no)
  (fields_autoplaced yes)
  (property "Reference" "#PWR033" (at 203.2 80.01 0) (hide yes) (show_name no) (do_not_autoplace no) (effects (font (size 1.27 1.27))))
  (property "Value" "+3V3" (at 210.82 80.0099 90) (show_name no) (do_not_autoplace no) (effects (font (size 1.27 1.27)) (justify left)))
  (property "Footprint" "" (at 207.01 80.01 0) (hide yes) (show_name no) (do_not_autoplace no) (effects (font (size 1.27 1.27))))
  (property "Datasheet" "" (at 207.01 80.01 0) (hide yes) (show_name no) (do_not_autoplace no) (effects (font (size 1.27 1.27))))
  (property "Description" "Power symbol creates a global label with name \"+3V3\"" (at 207.01 80.01 0) (hide yes) (show_name no) (do_not_autoplace no) (effects (font (size 1.27 1.27))))
  (pin "1"))
 (symbol
  (lib_id "Device:C")
  (at 179.07 87.63 0)
  (unit 1)
  (body_style 1)
  (exclude_from_sim no)
  (in_bom yes)
  (on_board yes)
  (in_pos_files yes)
  (dnp no)
  (fields_autoplaced yes)
  (property "Reference" "C13" (at 182.88 86.3599 0) (show_name no) (do_not_autoplace no) (effects (font (size 1.27 1.27)) (justify left)))
  (property "Value" "100nF" (at 182.88 88.8999 0) (show_name no) (do_not_autoplace no) (effects (font (size 1.27 1.27)) (justify left)))
  (property "Footprint" "Capacitor_SMD:C_0603_1608Metric" (at 180.0352 91.44 0) (hide yes) (show_name no) (do_not_autoplace no) (effects (font (size 1.27 1.27))))
  (property "Datasheet" "" (at 179.07 87.63 0) (hide yes) (show_name no) (do_not_autoplace no) (effects (font (size 1.27 1.27))))
  (property "Description" "Unpolarized capacitor" (at 179.07 87.63 0) (hide yes) (show_name no) (do_not_autoplace no) (effects (font (size 1.27 1.27))))
  (property "LCSC Part" "C14663" (at 179.07 87.63 0) (hide yes) (show_name no) (do_not_autoplace no) (effects (font (size 1.27 1.27))))
  (pin "2")
  (pin "1"))
 (symbol
  (lib_id "power:GND")
  (at 142.24 87.63 90)
  (unit 1)
  (body_style 1)
  (exclude_from_sim no)
  (in_bom yes)
  (on_board yes)
  (in_pos_files yes)
  (dnp no)
  (fields_autoplaced yes)
  (property "Reference" "#PWR028" (at 148.59 87.63 0) (hide yes) (show_name no) (do_not_autoplace no) (effects (font (size 1.27 1.27))))
  (property "Value" "GND" (at 146.05 87.6299 90) (show_name no) (do_not_autoplace no) (effects (font (size 1.27 1.27)) (justify right)))
  (property "Footprint" "" (at 142.24 87.63 0) (hide yes) (show_name no) (do_not_autoplace no) (effects (font (size 1.27 1.27))))
  (property "Datasheet" "" (at 142.24 87.63 0) (hide yes) (show_name no) (do_not_autoplace no) (effects (font (size 1.27 1.27))))
  (property "Description" "Power symbol creates a global label with name \"GND\" , ground" (at 142.24 87.63 0) (hide yes) (show_name no) (do_not_autoplace no) (effects (font (size 1.27 1.27))))
  (pin "1"))
 (symbol
  (lib_id "power:GND")
  (at 120.65 116.84 0)
  (unit 1)
  (body_style 1)
  (exclude_from_sim no)
  (in_bom yes)
  (on_board yes)
  (in_pos_files yes)
  (dnp no)
  (fields_autoplaced yes)
  (property "Reference" "#PWR025" (at 120.65 123.19 0) (hide yes) (show_name no) (do_not_autoplace no) (effects (font (size 1.27 1.27))))
  (property "Value" "GND" (at 120.65 121.92 0) (show_name no) (do_not_autoplace no) (effects (font (size 1.27 1.27))))
  (property "Footprint" "" (at 120.65 116.84 0) (hide yes) (show_name no) (do_not_autoplace no) (effects (font (size 1.27 1.27))))
  (property "Datasheet" "" (at 120.65 116.84 0) (hide yes) (show_name no) (do_not_autoplace no) (effects (font (size 1.27 1.27))))
  (property "Description" "Power symbol creates a global label with name \"GND\" , ground" (at 120.65 116.84 0) (hide yes) (show_name no) (do_not_autoplace no) (effects (font (size 1.27 1.27))))
  (pin "1"))
 (symbol
  (lib_id "Device:R")
  (at 199.39 80.01 270)
  (unit 1)
  (body_style 1)
  (exclude_from_sim no)
  (in_bom yes)
  (on_board yes)
  (in_pos_files yes)
  (dnp no)
  (fields_autoplaced yes)
  (property "Reference" "R8" (at 199.39 73.66 90) (show_name no) (do_not_autoplace no) (effects (font (size 1.27 1.27))))
  (property "Value" "4.7k" (at 199.39 76.2 90) (show_name no) (do_not_autoplace no) (effects (font (size 1.27 1.27))))
  (property "Footprint" "Resistor_SMD:R_0603_1608Metric" (at 199.39 78.232 90) (hide yes) (show_name no) (do_not_autoplace no) (effects (font (size 1.27 1.27))))
  (property "Datasheet" "" (at 199.39 80.01 0) (hide yes) (show_name no) (do_not_autoplace no) (effects (font (size 1.27 1.27))))
  (property "Description" "Resistor" (at 199.39 80.01 0) (hide yes) (show_name no) (do_not_autoplace no) (effects (font (size 1.27 1.27))))
  (property "LCSC Part" "C23162" (at 199.39 80.01 90) (hide yes) (show_name no) (do_not_autoplace no) (effects (font (size 1.27 1.27))))
  (pin "2")
  (pin "1"))
 (symbol
  (lib_id "power:GND")
  (at 179.07 81.28 180)
  (unit 1)
  (body_style 1)
  (exclude_from_sim no)
  (in_bom yes)
  (on_board yes)
  (in_pos_files yes)
  (dnp no)
  (fields_autoplaced yes)
  (property "Reference" "#PWR032" (at 179.07 74.93 0) (hide yes) (show_name no) (do_not_autoplace no) (effects (font (size 1.27 1.27))))
  (property "Value" "GND" (at 179.07 76.2 0) (show_name no) (do_not_autoplace no) (effects (font (size 1.27 1.27))))
  (property "Footprint" "" (at 179.07 81.28 0) (hide yes) (show_name no) (do_not_autoplace no) (effects (font (size 1.27 1.27))))
  (property "Datasheet" "" (at 179.07 81.28 0) (hide yes) (show_name no) (do_not_autoplace no) (effects (font (size 1.27 1.27))))
  (property "Description" "Power symbol creates a global label with name \"GND\" , ground" (at 179.07 81.28 0) (hide yes) (show_name no) (do_not_autoplace no) (effects (font (size 1.27 1.27))))
  (pin "1"))
 (symbol
  (lib_id "Device:C")
  (at 138.43 78.74 270)
  (unit 1)
  (body_style 1)
  (exclude_from_sim no)
  (in_bom yes)
  (on_board yes)
  (in_pos_files yes)
  (dnp no)
  (property "Reference" "C12" (at 138.43 71.12 90) (show_name no) (do_not_autoplace no) (effects (font (size 1.27 1.27))))
  (property "Value" "100nF" (at 138.43 73.66 90) (show_name no) (do_not_autoplace no) (effects (font (size 1.27 1.27))))
  (property "Footprint" "Capacitor_SMD:C_0603_1608Metric" (at 134.62 79.7052 0) (hide yes) (show_name no) (do_not_autoplace no) (effects (font (size 1.27 1.27))))
  (property "Datasheet" "" (at 138.43 78.74 0) (hide yes) (show_name no) (do_not_autoplace no) (effects (font (size 1.27 1.27))))
  (property "Description" "Unpolarized capacitor" (at 138.43 78.74 0) (hide yes) (show_name no) (do_not_autoplace no) (effects (font (size 1.27 1.27))))
  (property "LCSC Part" "C14663" (at 138.43 78.74 90) (hide yes) (show_name no) (do_not_autoplace no) (effects (font (size 1.27 1.27))))
  (pin "2")
  (pin "1")))
